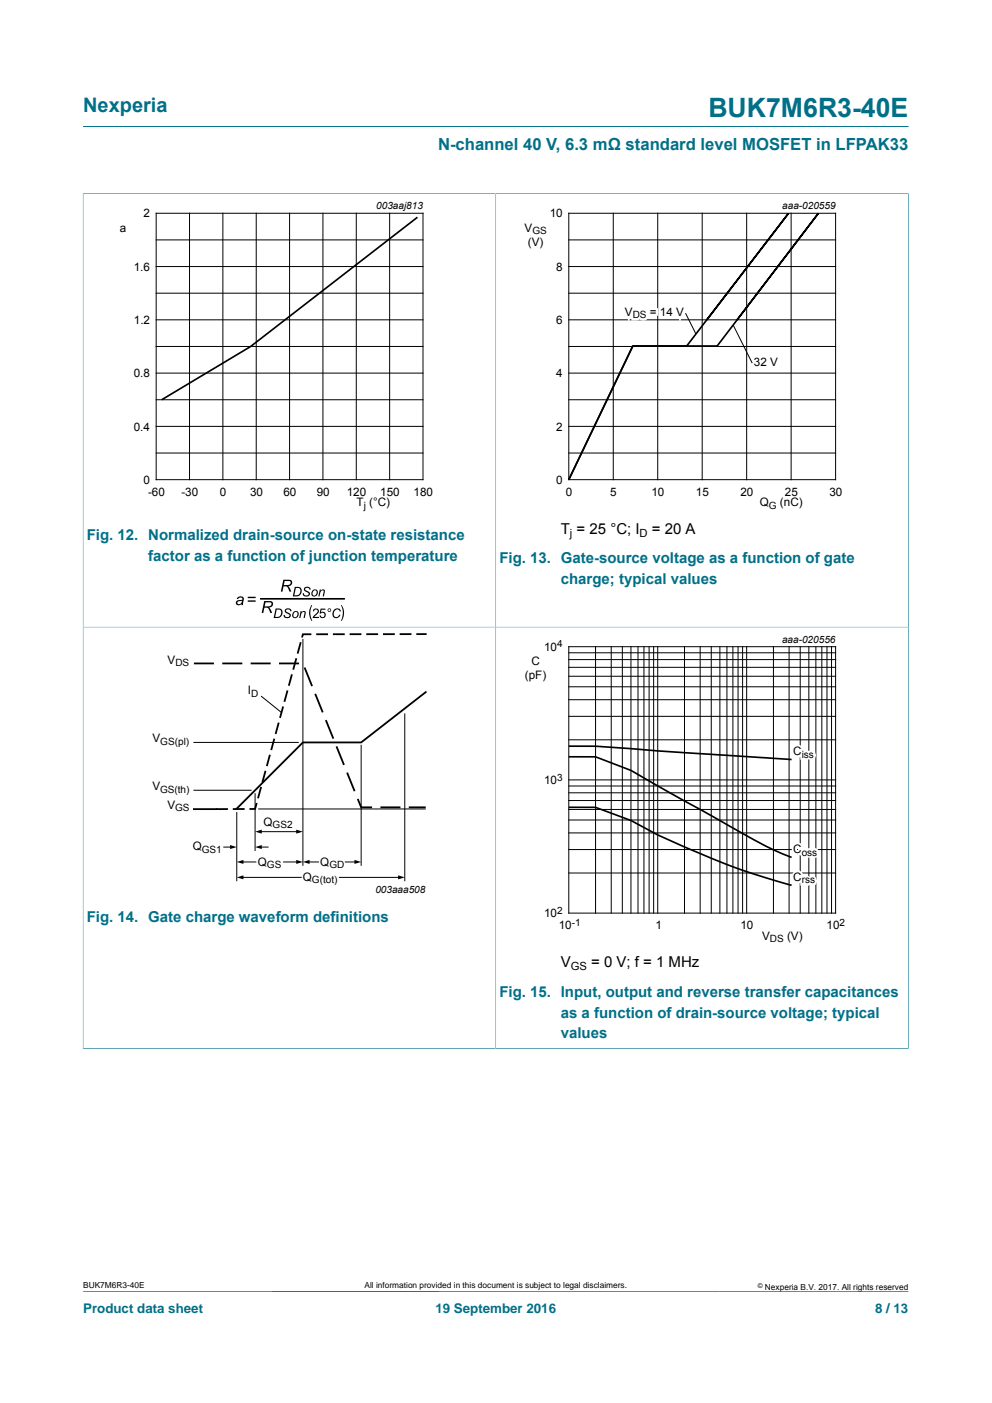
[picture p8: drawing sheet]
<svg xmlns="http://www.w3.org/2000/svg" width="210mm" height="297mm" viewBox="0 0 210 297" stroke-linecap="round" stroke-linejoin="round" font-family="sans-serif">
<path d="M17.6 26.8h174.7M17.5 41h174.9M17.6 40.9v181.1M104.9 41v181M192.3 40.9v181.1M17.6 132.8h174.7M17.5 222h174.9M17.6 273.3h174.7" fill="none" stroke="#007088" stroke-width=".21"/>
<g fill="none" stroke="#000" stroke-width=".21">
<path d="M33.1 45.1h56.4v56.4h-56.4zM33.1 56.4h56.4M33.1 50.8h56.4M40.1 45.1v56.4M47.2 45.1v56.4M54.2 45.1v56.4M61.3 45.1v56.4M68.4 45.1v56.4M75.4 45.1v56.4M82.5 45.1v56.4M120.4 45.1h56.5v56.4h-56.5zM120.4 56.4h56.5"/>
<path d="M120.4 50.8h56.5M129.8 45.1v56.4M139.2 45.1v56.4M148.6 45.1v56.4M158.1 45.1v56.4M167.5 45.1v56.4M33.1 79h56.4M33.1 73.3h56.4M33.1 67.7h56.4M33.1 62.1h56.4M120.4 79h56.5M120.4 73.3h56.5"/>
<path d="M120.4 67.7h56.5M120.4 62.1h56.5M145.1 66.3l2.2 4.4M155.2 68.8l4 8.1M33.1 95.9h56.4M33.1 90.3h56.4M33.1 84.6h56.4M120.4 95.9h56.5M120.4 90.3h56.5M120.4 84.6h56.5M64.1 135.4v47.8M120.4 136.9h56.5v56.4h-56.5z"/>
<path d="M120.4 139.6h56.5M120.4 138.2h56.5M126.1 136.9v56.4M129.4 136.9v56.4M131.7 136.9v56.4M133.6 136.9v56.4M135.1 136.9v56.4M136.3 136.9v56.4M137.4 136.9v56.4M138.4 136.9v56.4M139.2 136.9v56.4M144.9 136.9v56.4"/>
<path d="M148.2 136.9v56.4M150.6 136.9v56.4M152.4 136.9v56.4M153.9 136.9v56.4M155.1 136.9v56.4M156.2 136.9v56.4M157.2 136.9v56.4M158.1 136.9v56.4M163.7 136.9v56.4M167 136.9v56.4M169.4 136.9v56.4M171.2 136.9v56.4"/>
<path d="M172.7 136.9v56.4M174 136.9v56.4M175.1 136.9v56.4M176 136.9v56.4M41.1 157.2h22M55.4 147.4l4.2 3.4M76.5 157.8v25.4M85.7 151.1v35.3M120.4 156.6h56.5M120.4 151.6h56.5M120.4 148.1h56.5M120.4 145.4h56.5"/>
<path d="M120.4 143.2h56.5M120.4 141.3h56.5M41.1 167.3h12.1M47.4 179.3h1.6M50.1 172v14.4M54 168v12M54.7 171.3h35.4M55.1 179.3h1.6M55.1 176.1h7.9M120.4 179.8h56.5M120.4 176.3h56.5M120.4 173.6h56.5"/>
<path d="M120.4 171.4h56.5M120.4 169.5h56.5M120.4 167.8h56.5M120.4 166.4h56.5M120.4 165.1h56.5M51.3 182.5h2.9M51.3 185.7h12.5M60 182.5h3M65.3 182.5h2.1M71.9 185.7h12.7M73.1 182.5h2.2M120.4 184.8h56.5"/>
</g>
<path d="M88.4 46l-35.3 27.3-18.9 11.3M149.6 67.7l17.3-22.6-21.5 28.1h-11.4l-13.6 28.3 13.6-28.3h17.8l21.5-28.1-17.3 22.6M55.2 126.8h17.6M120.4 158h5.7l41.5 2.8M120.4 160.2h5.7l7.5 2.9 18.8 10.6a96.2 96.2 0 0 0 15.2 7.8M120.4 170.9h5.7l7.5 2.8a162.8 162.8 0 0 0 18.8 8.7 155.9 155.9 0 0 0 15.2 5" fill="none" stroke="#000" stroke-width=".35"/>
<g fill="#000">
<path d="M60.4 129a.76 .76 0 0 1 .8-.3 .76 .76 0 0 1 .5 .7l-.3-.1a.47 .47 0 0 0-.4-.3 .47 .47 0 0 0-.5 .4l.2 .1a.84 .84 0 0 1 .8 1 .83 .83 0 0 1-.8 .3 .83 .83 0 0 1-.7-.6h.3a.48 .48 0 0 0 .5 .4 .48 .48 0 0 0 .4-.5 1 1 0 0 1-.9-1zM63.6 129.4h.3l-.1 .2a.47 .47 0 0 1 .6-.3 .47 .47 0 0 1 .3 .6l-.2 .9h-.2l.2-1.2a.52 .52 0 0 0-.8 .5l-.1 .7h-.3zM64.4 124.5a.76 .76 0 0 1 .8-.3 .76 .76 0 0 1 .6 .6l-.3-.1a.47 .47 0 0 0-.5-.3 .47 .47 0 0 0-.4 .4l.2 .2a.84 .84 0 0 1 .8 .9 .83 .83 0 0 1-.9 .4 .83 .83 0 0 1-.6-.7h.2a.48 .48 0 0 0 .5 .5 .48 .48 0 0 0 .5-.6 1 1 0 0 1-.9-1zM65.9 128.1h.2l-.2 .5a3.6 3.6 0 0 0 .2 2.8h-.2a3.1 3.1 0 0 1 0-3.3zM67.7 124.8h.2v.2a.47 .47 0 0 1 .6-.3 .47 .47 0 0 1 .2 .7l-.1 .9h-.3l.2-1.3a.52 .52 0 0 0-.7 .6l-.2 .7h-.2zM70.7 129.1a.82 .82 0 0 1 .8-.3 .82 .82 0 0 1 .7 .6h-.3a.7 .7 0 0 0-.9-.3 .7 .7 0 0 0-.4 .9 .59 .59 0 0 0 .6 .6 .59 .59 0 0 0 .6-.5l.3 .1a.91 .91 0 0 1-1.3 .6 .91 .91 0 0 1-.3-1.5zM72.2 128.1h.1a3.1 3.1 0 0 1 0 3.3h-.1a3.6 3.6 0 0 0 0-3.3zM48.7 178.9l1.4 .4-1.4 .4zM54 179.3l1.4-.4v.8zM54 176.1l1.4-.5v.9zM62.7 175.6l1.4 .5-1.4 .4zM50.1 185.7l1.4-.4v.8z"/>
<path d="M50.1 182.5l1.4-.5v.9zM62.7 182l1.4 .5-1.4 .4zM64.1 182.5l1.4-.5v.9zM75 182l1.5 .5-1.5 .4zM84.3 185.3l1.4 .4-1.4 .4z"/>
<path d="M50.4 126.4a.71 .71 0 0 1 .8-.1 .71 .71 0 0 1 .4 .7l-.1 1.1h-.3l-.1-.2a.64 .64 0 0 1-.8 .2 .64 .64 0 0 1-.3-.8 .64 .64 0 0 1 .9-.3h.4v-.2a.46 .46 0 0 0-.4-.3 .46 .46 0 0 0-.5 .3h-.3zM50.3 127.4l-.1 .1a.44 .44 0 0 0 .5 .4 .44 .44 0 0 0 .4-.3l.1-.4z"/>
<path d="M52.4 126.3h1.7v.3h-1.7zM52.4 127.1h1.7v.3h-1.7z"/>
<path d="M55.9 127.2h1.1a.71 .71 0 0 1 .8 .7 .71 .71 0 0 1-.8 .7l.6 1.2h-.4l-.2-.5a.78 .78 0 0 0-1-.7l-.3 1.2h-.3zM56.2 127.5l-.2 .9h.5a.64 .64 0 0 0 .7-.1 .64 .64 0 0 0 .2-.7z"/>
<path d="M58.4 128.8h.6a1.01 1.01 0 0 1 .8 1 1.01 1.01 0 0 1-.8 1h-1.1zM58.6 129l-.3 1.6a.93 .93 0 0 0 1.1-.4 .93 .93 0 0 0-.2-1.1z"/>
<path d="M60 122.7h1a.71 .71 0 0 1 .9 .7 .71 .71 0 0 1-.9 .7l.7 1.1h-.4l-.2-.4a.78 .78 0 0 0-1.1-.7l-.2 1.1h-.3zM60.3 123l-.2 .9h.4a.64 .64 0 0 0 .8-.1 .64 .64 0 0 0 .2-.7z"/>
<path d="M62.1 129.6a.73 .73 0 0 1 1.2 .4 .73 .73 0 0 1-.8 .9l-.3-.1a.76 .76 0 0 1-.1-1.2zM62.3 129.7a.49 .49 0 0 0-.3 .6 .49 .49 0 0 0 .7 .3l.1-.2a.46 .46 0 0 0 .2-.6 .46 .46 0 0 0-.7-.1z"/>
<path d="M62.4 124.2h.6a1.01 1.01 0 0 1 .9 1 1.01 1.01 0 0 1-.9 1l-1 .1zM62.6 124.5l-.3 1.5a.93 .93 0 0 0 1.1-.3 .93 .93 0 0 0-.1-1.2z"/>
<path d="M66.2 125a.73 .73 0 0 1 1.1 .4 .73 .73 0 0 1-.8 .9h-.2a.76 .76 0 0 1-.1-1.3zM66.4 125.1a.49 .49 0 0 0-.3 .7 .49 .49 0 0 0 .7 .2l.1-.1a.46 .46 0 0 0 .1-.7 .46 .46 0 0 0-.6-.1z"/>
<path d="M66.4 129a.65 .65 0 0 1 1 0 .65 .65 0 0 1-.2 1l-.7 .6h1v.2h-1.3l.3-.5a.98 .98 0 0 0 .7-1.2h-.5l-.2 .3h-.3zM67.9 128.8h1v.3h-.8l-.1 .5a.67 .67 0 0 1 .9 .3 .67 .67 0 0 1-.4 .9 .67 .67 0 0 1-.9-.5h.3l.1 .3a.46 .46 0 0 0 .6-.2 .46 .46 0 0 0-.1-.6 .46 .46 0 0 0-.6 .1h-.2z"/>
<path d="M69.3 129.2a.4 .4 0 0 1 .8 0 .4 .4 0 0 1-.8 0zM69.5 129.2a.25 .25 0 0 0 .5 0 .25 .25 0 0 0-.5 0z"/>
</g>
<g fill="none" stroke="#000" stroke-width=".38">
<path d="M62.7 139.5l-.6 2.1M63.6 136.1l-.5 2.1M65.7 134.3h-1.6l-.1 .5M69.3 134.3h-2.2M70.7 134.3h2.1M76.3 134.3h-2.1M79.9 134.2l-2.2 .1M83.4 134.2h-2.1M86.9 134.2h-2.1M90.1 134.2h-1.8M41.1 140.4h4.2M47.1 140.4h4.2"/>
<path d="M53.1 140.4h4.2M57.1 160l-.6 2M58 156.6l-.5 2M59 153.1l-.6 2.1M59.1 140.4h4.2M59.9 149.7l-.6 2.1M60.8 146.3l-.5 2.1M61.7 142.9l-.5 2.1M64.5 141.3l1.6 3.9M66.7 146.9l1.6 3.9M69 152.4l1.6 4M71.2 158l1.6 3.9"/>
<path d="M90.1 146.5l-13.6 10.7h-12.4l-14 14M41.1 171.3h4.7M48.1 171.3h-2.2M51.6 171.3h-2.1M54.3 170.2l-.3 1.1h-1M55.2 166.8l-.5 2M56.2 163.4l-.6 2M73.5 163.6l1.6 3.9M75.7 169.1l.8 1.8h2.3M80.5 170.9h4.3M86.5 170.9h3.6"/>
</g>
<text font-size="5.6" fill="#007088" x="150" y="24.8">BUK7M6R3-40E</text>
<text font-size="4.2" fill="#007088" x="17.6" y="23.6">Nexperia</text>
<text font-size="3.5" fill="#007088" x="92.7" y="31.7">N-channel 40 V, 6.3 mΩ standard level MOSFET in LFPAK33</text>
<g font-size="3.2">
<text x="118.7" y="113">T = 25 °C; I</text>
<text x="138" y="113">= 20 A</text>
<text x="118.7" y="204.7">V</text>
<text x="125.2" y="204.7">= 0 V; f = 1 MHz</text>
</g>
<g font-size="3.2" fill="#007088">
<text x="18.4" y="114.4">Fig. 12. Normalized drain-source on-state resistance</text>
<text x="31.4" y="118.8">factor as a function of junction temperature</text>
<text x="105.7" y="119.2">Fig. 13. Gate-source voltage as a function of gate</text>
<text x="118.7" y="123.6">charge; typical values</text>
<text x="18.4" y="195.2">Fig. 14. Gate charge waveform definitions</text>
<text x="105.7" y="211">Fig. 15. Input, output and reverse transfer capacitances</text>
<text x="118.7" y="215.4">as a function of drain-source voltage; typical</text>
<text x="118.7" y="219.8">values</text>
</g>
<g font-size="2.8" fill="#007088">
<text x="17.6" y="277.9">Product data sheet</text>
<text x="92.2" y="277.9">19 September 2016</text>
<text x="185.2" y="277.9">8 / 13</text>
</g>
<g font-size="2.5">
<text x="30.4" y="46">2</text>
<text x="116.4" y="46">10</text>
<text x="25.4" y="49">a</text>
<text x="111" y="49">V</text>
<text x="111.7" y="52">(V)</text>
<text x="28.3" y="57.3">1.6</text>
<text x="117.7" y="57.3">8</text>
<text x="28.3" y="68.6">1.2</text>
<text x="117.7" y="68.6">6</text>
<text x="132.3" y="66.9">V</text>
<text x="137.6" y="66.9">= 14 V</text>
<text x="159.6" y="77.5">32 V</text>
<text x="28.3" y="79.9">0.8</text>
<text x="117.7" y="79.9">4</text>
<text x="28.3" y="91.1">0.4</text>
<text x="117.8" y="91.1">2</text>
<text x="30.4" y="102.4">0</text>
<text x="31.3" y="104.9">-60</text>
<text x="38.4" y="104.9">-30</text>
<text x="46.6" y="104.9">0</text>
<text x="52.9" y="104.9">30</text>
<text x="60" y="104.9">60</text>
<text x="67" y="104.9">90</text>
<text x="73.4" y="104.9">120</text>
<text x="75.5" y="107.2">T (°C)</text>
<text x="80.5" y="104.9">150</text>
<text x="87.5" y="104.9">180</text>
<text x="117.7" y="102.4">0</text>
<text x="119.8" y="104.9">0</text>
<text x="129.2" y="104.9">5</text>
<text x="137.9" y="104.9">10</text>
<text x="147.3" y="104.9">15</text>
<text x="156.7" y="104.9">20</text>
<text x="160.9" y="107.2">Q</text>
<text x="165.1" y="107.2">(nC)</text>
<text x="166.2" y="104.9">25</text>
<text x="175.6" y="104.9">30</text>
<text x="115.2" y="137.8">10</text>
<text x="35.5" y="140.5">V</text>
<text x="111.1" y="143.7">(pF)</text>
<text x="112.5" y="140.8">C</text>
<text x="52.4" y="147">I</text>
<text x="32.3" y="157.1">V</text>
<text x="167.9" y="159.9">C</text>
<text x="32.3" y="167.3">V</text>
<text x="115.2" y="166">10</text>
<text x="35.5" y="171.3">V</text>
<text x="55.8" y="174.8">Q</text>
<text x="40.8" y="180">Q</text>
<text x="54.6" y="183.3">Q</text>
<text x="67.8" y="183.3">Q</text>
<text x="167.9" y="180.6">C</text>
<text x="64.1" y="186.5">Q</text>
<text x="167.9" y="186.5">C</text>
<text x="115.2" y="194.2">10</text>
<text x="118.3" y="196.7">10</text>
<text x="138.8" y="196.7">1</text>
<text x="156.7" y="196.7">10</text>
<text x="175" y="196.7">10</text>
<text x="161.3" y="198.9">V</text>
<text x="166.6" y="198.9">(V)</text>
</g>
<g font-size="2.4">
<text x="120.7" y="113.6">j</text>
<text x="135.4" y="113.6">D</text>
<text x="120.8" y="205.3">GS</text>
</g>
<g font-size="2.1">
<text x="79.6" y="44.3">003aaj813</text>
<text x="165.6" y="44.3">aaa-020559</text>
<text x="112.7" y="49.5">GS</text>
<text x="133.9" y="67.4">DS</text>
<text x="77" y="107.7">j</text>
<text x="162.8" y="107.7">G</text>
<text x="117.9" y="137">4</text>
<text x="165.6" y="136.1">aaa-020556</text>
<text x="37.1" y="141">DS</text>
<text x="53.1" y="147.5">D</text>
<text x="33.9" y="157.6">GS(pl)</text>
<text x="169.7" y="160.4">iss</text>
<text x="33.9" y="167.8">GS(th)</text>
<text x="117.9" y="165.2">3</text>
<text x="37.1" y="171.8">GS</text>
<text x="57.7" y="175.2">GS2</text>
<text x="42.7" y="180.5">GS1</text>
<text x="56.5" y="183.8">GS</text>
<text x="69.7" y="183.8">GD</text>
<text x="169.7" y="181.1">oss</text>
<text x="66" y="187">G(tot)</text>
<text x="79.5" y="189">003aaa508</text>
<text x="169.7" y="187">rss</text>
<text x="117.9" y="193.4">2</text>
<text x="121" y="195.9">-1</text>
<text x="177.7" y="195.9">2</text>
<text x="163" y="199.4">DS</text>
</g>
<g font-size="1.8">
<text x="17.6" y="272.7">BUK7M6R3-40E</text>
<text x="77.2" y="272.7">All information provided in this document is subject to legal disclaimers.</text>
<text x="161.9" y="273">Nexperia B.V. 2017. All rights reserved</text>
</g>
<text font-size="1.4" x="160.4" y="272.6">©</text>
</svg>
